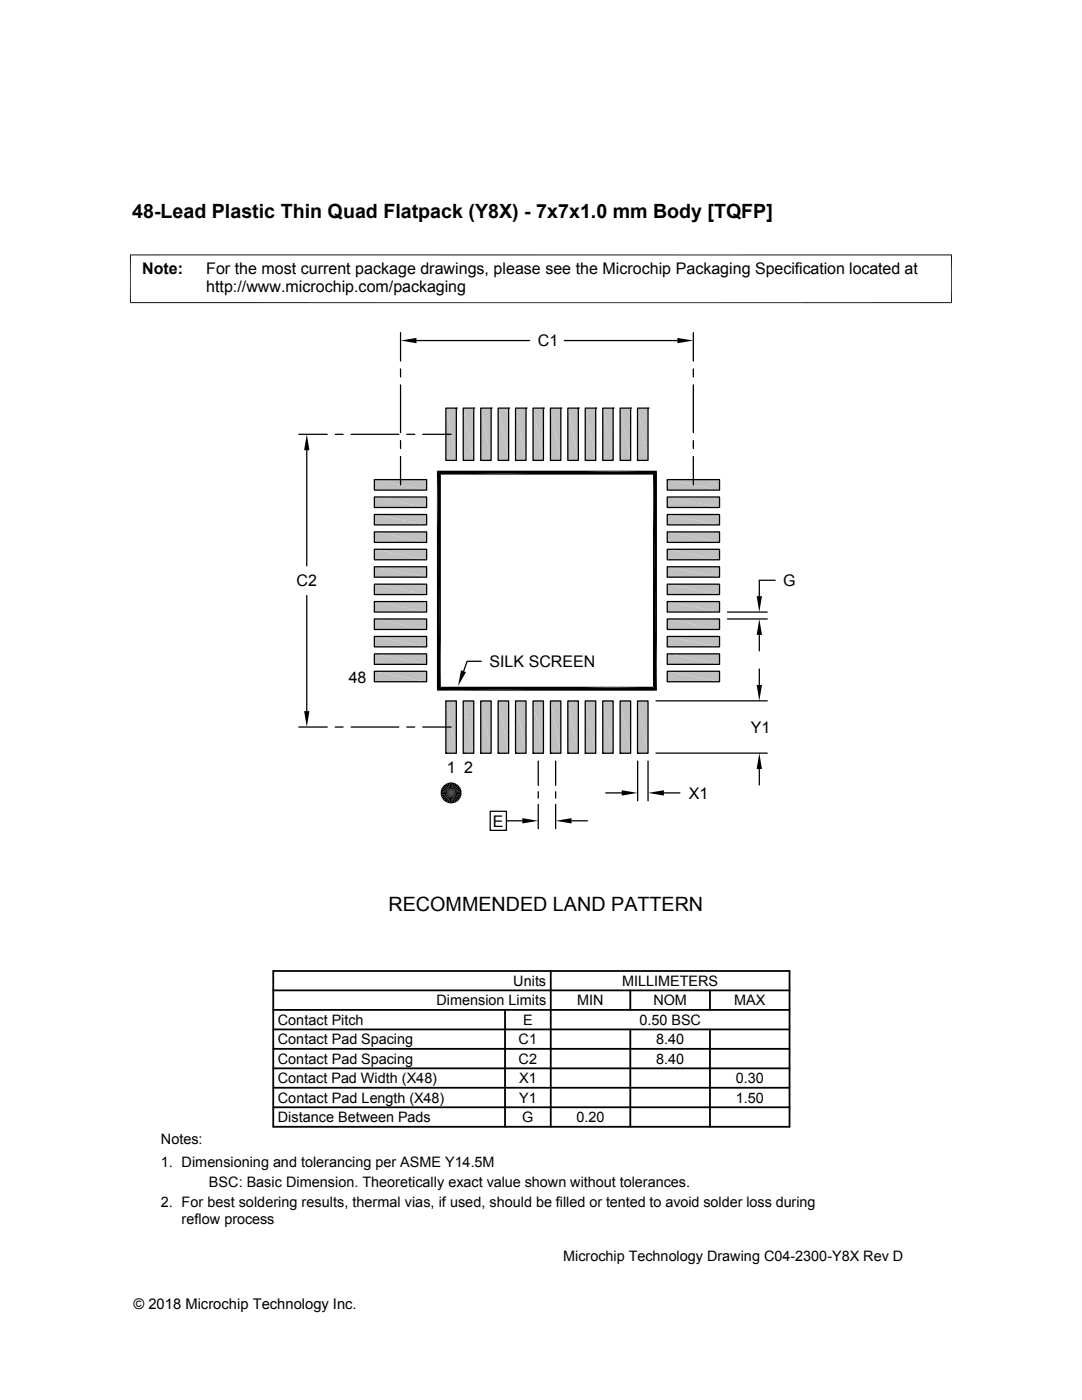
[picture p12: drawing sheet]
<svg xmlns="http://www.w3.org/2000/svg" width="216mm" height="279mm" viewBox="0 0 216 279" stroke-linecap="round" stroke-linejoin="round" font-family="sans-serif">
<g fill="#c0c0c0">
<path d="M127.2 81.4l2.1 10.5h-2.1z"/>
<path d="M127.2 81.4h2.1v10.5z"/>
<path d="M123.7 81.4l2.1 10.5h-2.1z"/>
<path d="M123.7 81.4h2.1v10.5z"/>
<path d="M120.3 81.4l2 10.5h-2z"/>
<path d="M120.3 81.4h2v10.5z"/>
<path d="M116.8 81.4l2.1 10.5h-2.1z"/>
<path d="M116.8 81.4h2.1v10.5z"/>
<path d="M113.3 81.4l2.1 10.5h-2.1z"/>
<path d="M113.3 81.4h2.1v10.5z"/>
<path d="M109.8 81.4l2.1 10.5h-2.1z"/>
<path d="M109.8 81.4h2.1v10.5z"/>
<path d="M106.4 81.4l2 10.5h-2z"/>
<path d="M106.4 81.4h2v10.5z"/>
<path d="M102.9 81.4l2.1 10.5h-2.1z"/>
<path d="M102.9 81.4h2.1v10.5z"/>
<path d="M99.4 81.4l2.1 10.5h-2.1z"/>
<path d="M99.4 81.4h2.1v10.5z"/>
<path d="M95.9 81.4l2.1 10.5h-2.1z"/>
<path d="M95.9 81.4h2.1v10.5z"/>
<path d="M92.4 81.4l2.1 10.5h-2.1z"/>
<path d="M92.4 81.4h2.1v10.5z"/>
<path d="M89 81.4l2.1 10.5h-2.1z"/>
<path d="M89 81.4h2.1v10.5z"/>
<path d="M133.1 95.7l10.5 2.1h-10.5z"/>
<path d="M133.1 95.7h10.5v2.1z"/>
<path d="M74.7 95.7l10.4 2.1h-10.4z"/>
<path d="M74.7 95.7h10.4v2.1z"/>
<path d="M133.1 99.2l10.5 2.1h-10.5z"/>
<path d="M133.1 99.2h10.5v2.1z"/>
<path d="M74.7 99.2l10.4 2.1h-10.4z"/>
<path d="M74.7 99.2h10.4v2.1z"/>
<path d="M133.1 102.7l10.5 2.1h-10.5z"/>
<path d="M133.1 102.7h10.5v2.1z"/>
<path d="M74.7 102.7l10.4 2.1h-10.4z"/>
<path d="M74.7 102.7h10.4v2.1z"/>
<path d="M133.1 106.2l10.5 2h-10.5z"/>
<path d="M133.1 106.2h10.5v2z"/>
<path d="M74.7 106.2l10.4 2h-10.4z"/>
<path d="M74.7 106.2h10.4v2z"/>
<path d="M133.1 109.6l10.5 2.1h-10.5z"/>
<path d="M133.1 109.6h10.5v2.1z"/>
<path d="M74.7 109.6l10.4 2.1h-10.4z"/>
<path d="M74.7 109.6h10.4v2.1z"/>
<path d="M133.1 113.1l10.5 2.1h-10.5z"/>
<path d="M133.1 113.1h10.5v2.1z"/>
<path d="M74.7 113.1l10.4 2.1h-10.4z"/>
<path d="M74.7 113.1h10.4v2.1z"/>
<path d="M133.1 116.6l10.5 2.1h-10.5z"/>
<path d="M133.1 116.6h10.5v2.1z"/>
<path d="M74.7 116.6l10.4 2.1h-10.4z"/>
<path d="M74.7 116.6h10.4v2.1z"/>
<path d="M133.1 120.1l10.5 2.1h-10.5z"/>
<path d="M133.1 120.1h10.5v2.1z"/>
<path d="M74.7 120.1l10.4 2.1h-10.4z"/>
<path d="M74.7 120.1h10.4v2.1z"/>
<path d="M133.1 123.5l10.5 2.1h-10.5z"/>
<path d="M133.1 123.5h10.5v2.1z"/>
<path d="M74.7 123.5l10.4 2.1h-10.4z"/>
<path d="M74.7 123.5h10.4v2.1z"/>
<path d="M133.1 127l10.5 2.1h-10.5z"/>
<path d="M133.1 127h10.5v2.1z"/>
<path d="M74.7 127l10.4 2.1h-10.4z"/>
<path d="M74.7 127h10.4v2.1z"/>
<path d="M133.1 130.5l10.5 2.1h-10.5z"/>
<path d="M133.1 130.5h10.5v2.1z"/>
<path d="M74.7 130.5l10.4 2.1h-10.4z"/>
<path d="M74.7 130.5h10.4v2.1z"/>
<path d="M133.1 134l10.5 2.1h-10.5z"/>
<path d="M133.1 134h10.5v2.1z"/>
<path d="M74.7 134l10.4 2.1h-10.4z"/>
<path d="M74.7 134h10.4v2.1z"/>
<path d="M127.2 139.9l2.1 10.4h-2.1z"/>
<path d="M127.2 139.9h2.1v10.4z"/>
<path d="M123.7 139.9l2.1 10.4h-2.1z"/>
<path d="M123.7 139.9h2.1v10.4z"/>
<path d="M120.3 139.9l2 10.4h-2z"/>
<path d="M120.3 139.9h2v10.4z"/>
<path d="M116.8 139.9l2.1 10.4h-2.1z"/>
<path d="M116.8 139.9h2.1v10.4z"/>
<path d="M113.3 139.9l2.1 10.4h-2.1z"/>
<path d="M113.3 139.9h2.1v10.4z"/>
<path d="M109.8 139.9l2.1 10.4h-2.1z"/>
<path d="M109.8 139.9h2.1v10.4z"/>
<path d="M106.4 139.9l2 10.4h-2z"/>
<path d="M106.4 139.9h2v10.4z"/>
<path d="M102.9 139.9l2.1 10.4h-2.1z"/>
<path d="M102.9 139.9h2.1v10.4z"/>
<path d="M99.4 139.9l2.1 10.4h-2.1z"/>
<path d="M99.4 139.9h2.1v10.4z"/>
<path d="M95.9 139.9l2.1 10.4h-2.1z"/>
<path d="M95.9 139.9h2.1v10.4z"/>
<path d="M92.4 139.9l2.1 10.4h-2.1z"/>
<path d="M92.4 139.9h2.1v10.4z"/>
<path d="M89 139.9l2.1 10.4h-2.1z"/>
<path d="M89 139.9h2.1v10.4z"/>
</g>
<g fill="none" stroke="#000" stroke-width=".25">
<path d="M79.9 66.4v5.7M79.9 73.6v1.6M79.9 76.8v9.5M83.1 68h22.6M112.6 68h22.6M138.3 66.4v5.7M138.3 73.6v1.6M138.3 76.8v9.5M59.6 86.7h5.7M61.2 89.9v23M66.9 86.7h1.6M70.1 86.7h9.5"/>
<path d="M74.7 99.2h10.4v2.1h-10.4zM74.7 95.7h10.4v2.1h-10.4zM79.9 87.9v1.6M79.9 91.1v5.7M81.2 86.7h1.6M84.3 86.7h5.7M87.6 94.3h43.1v43.2h-43.1zM89 81.4h2.1v10.5h-2.1zM91.1 81.4h.1M92.4 81.4h2.1v10.5h-2.1zM94.5 81.4h.1M95.9 81.4h2.1v10.5h-2.1z"/>
<path d="M98 81.4h.1M99.4 81.4h2.1v10.5h-2.1zM101.5 81.4h.1M102.9 81.4h2.1v10.5h-2.1zM105 81.4h.1M106.4 81.4h2v10.5h-2zM108.4 81.4h.1M109.8 81.4h2.1v10.5h-2.1zM111.9 81.4h.1M113.3 81.4h2.1v10.5h-2.1zM115.4 81.4h.1M116.8 81.4h2.1v10.5h-2.1z"/>
<path d="M118.9 81.4h.1M120.3 81.4h2v10.5h-2zM122.3 81.4h.1M123.7 81.4h2.1v10.5h-2.1zM125.8 81.4h.1M127.2 81.4h2.1v10.5h-2.1zM129.3 81.4h.1M133.1 95.7h10.5v2.1h-10.5zM133.1 99.2h10.5v2.1h-10.5zM138.3 87.9v1.6M138.3 91.1v5.7M61.2 118.9v23"/>
<path d="M74.7 116.6h10.4v2.1h-10.4zM74.7 113.1h10.4v2.1h-10.4zM74.7 109.6h10.4v2.1h-10.4zM74.7 106.2h10.4v2h-10.4zM74.7 102.7h10.4v2.1h-10.4zM133.1 102.7h10.5v2.1h-10.5zM133.1 106.2h10.5v2h-10.5zM133.1 109.6h10.5v2.1h-10.5zM133.1 113.1h10.5v2.1h-10.5zM133.1 116.6h10.5v2.1h-10.5zM154.7 115.8h-3.2v3.2M74.7 134h10.4v2.1h-10.4z"/>
<path d="M74.7 130.5h10.4v2.1h-10.4zM74.7 127h10.4v2.1h-10.4zM74.7 123.5h10.4v2.1h-10.4zM74.7 120.1h10.4v2.1h-10.4zM89 139.9h2.1v10.4h-2.1zM92.4 139.9h2.1v10.4h-2.1zM95.9 139.9h2.1v10.4h-2.1zM96 132h-2.8l-.7 2M99.4 139.9h2.1v10.4h-2.1zM102.9 139.9h2.1v10.4h-2.1zM106.4 139.9h2v10.4h-2zM109.8 139.9h2.1v10.4h-2.1z"/>
<path d="M113.3 139.9h2.1v10.4h-2.1zM116.8 139.9h2.1v10.4h-2.1zM120.3 139.9h2v10.4h-2zM123.7 139.9h2.1v10.4h-2.1zM127.2 139.9h2.1v10.4h-2.1zM130.9 139.9h22.2M133.1 120.1h10.5v2.1h-10.5zM133.1 123.5h10.5v2.1h-10.5zM133.1 127h10.5v2.1h-10.5zM133.1 130.5h10.5v2.1h-10.5zM133.1 134h10.5v2.1h-10.5zM145.2 123.5h7.9"/>
<path d="M145.2 122.2h7.9M151.5 126.7v3.2M151.5 133.5v3.2M59.6 145.1h5.7M66.9 145.1h1.6M70.1 145.1h9.5M81.2 145.1h1.6M84.3 145.1h5.7M89 150.3h.1M92.4 150.3h.1M95.9 150.3h.1M99.4 150.3h.1"/>
<path d="M102.9 150.3h.1M106.4 150.3h.1M107.4 151.9v4.8M107.4 158v1.3M109.8 150.3h.1M110.9 151.9v4.8M110.9 158v1.3M113.3 150.3h.1M116.8 150.3h.1M120.3 150.3h.1M120.9 158.2h3.2M123.7 150.3h.1"/>
<path d="M127.2 150.3h.1M127.2 151.9v7.9M129.3 151.9v7.9M130.9 150.3h22.2M132.5 158.2h3.2M151.5 153.5v3.2M97.8 161.9h3.2v3.8h-3.2zM101 163.8h3.2M107.4 160.5v4.9M110.9 160.5v4.9M114 163.8h3.2"/>
</g>
<g fill="none" stroke="#000" stroke-width=".36">
<path d="M54.5 197.7h103M54.5 193.8h103v31.1h-103zM109.9 193.8v31.1M125.8 197.7v3.8M141.7 197.7v3.8M54.5 213.2h103M54.5 201.5h103M54.5 217.1h103M54.5 205.4h103M54.5 209.3h103M100.8 201.5v23.4M125.8 205.4v19.5"/>
<path d="M141.7 205.4v19.5M54.5 221h103"/>
</g>
<g fill="#000">
<path d="M79.9 68l3.2-.6v1.1zM135.2 67.4l3.1 .6-3.1 .5zM61.2 86.7l.5 3.2h-1zM87.2 93.9h43.9l-43.1 .8zM88 94.7l43.1-.8-.8 .8zM130.3 94.7l.8 43.1-.8-.7zM130.3 94.7l.8-.8v43.9zM151 119h1l-.5 3.2zM87.2 93.9l.8 43.2-.8 .7zM87.2 93.9l.8 .8v42.4zM92 133.8l1 .3-1.6 2.8zM87.2 137.8l.8-.7h42.3z"/>
<path d="M87.2 137.8l43.1-.7 .8 .7zM151 136.7h1l-.5 3.2zM151.5 123.5l.5 3.2h-1zM60.7 141.9h1l-.5 3.2zM88 158.7l2-.5-1.9 .8zM88.1 157.4l1.9 .8-2-.4zM88.1 159l1.9-.8-1.7 1.2zM88.3 157.1l1.7 1.1-1.9-.8zM88.3 159.4l1.7-1.2-1.5 1.5zM88.5 156.8l1.5 1.4-1.7-1.1zM90 158.2l-1.1 1.8-.4-.3zM88.5 156.8l.4-.3 1.1 1.7z"/>
<path d="M90 158.2l-.8 2-.3-.2zM88.9 156.5l.3-.2 .8 1.9zM89.2 156.3l.4-.1 .4 2zM90.4 156.2l.4 .1-.8 1.9zM90.8 156.3l.4 .2-1.2 1.7zM90 158.2l1.5 1.5-.3 .3zM91.2 156.5l.3 .3-1.5 1.4zM90 158.2l1.8 1.2-.3 .3zM91.5 156.8l.3 .3-1.8 1.1zM90 158.2l1.9 .8-.1 .4zM90 158.2l1.8-1.1 .1 .3zM90 158.2l2.1 .5-.2 .3z"/>
<path d="M90 158.2l1.9-.8 .2 .4zM124.1 157.7l3.1 .5-3.1 .6zM129.3 158.2l3.2-.5v1.1zM151.5 150.3l.5 3.2h-1zM90 158.2l-.4 2.1-.4-.1zM90 158.2l.8 2-.4 .1zM90 158.2l1.2 1.8-.4 .2zM104.2 163.3l3.2 .5-3.2 .5zM110.9 163.8l3.1-.5v1z"/>
</g>
<path d="M26 50.8v9.7M189.9 50.8v9.7M189.9 50.9h-164M25.9 60.4h164" fill="none" stroke="#000" stroke-width=".2"/>
<path d="M90.2 156.1v4.2M92.1 158h-4.2" fill="none" stroke="#000" stroke-width=".4"/>
<path d="M87.9 158.5h4.2M89.8 156.1v4.2" fill="none" stroke="#000" stroke-width=".42"/>
<g font-size="3.9">
<text x="26.4" y="43.5">48-Lead Plastic Thin Quad Flatpack (Y8X) - 7x7x1.0 mm Body [TQFP]</text>
<text x="77.5" y="181.9">RECOMMENDED LAND PATTERN</text>
</g>
<g font-size="3.2">
<text x="28.4" y="54.6">Note:</text>
<text x="41.1" y="58.3">http://www.microchip.com/packaging</text>
<text x="41.1" y="54.6">For the most current package drawings, please see the Microchip Packaging Specification located at</text>
<text x="107.3" y="69.1">C1</text>
<text x="59.2" y="117">C2</text>
<text x="156.3" y="116.9">G</text>
<text x="69.6" y="136.2">48</text>
<text x="97.7" y="133.1">SILK SCREEN</text>
<text x="149.8" y="146.2">Y1</text>
<text x="89.1" y="154.2">1 2</text>
<text x="137.4" y="159.4">X1</text>
<text x="98.3" y="165">E</text>
</g>
<g font-size="2.9">
<text x="102.4" y="196.7">Units</text>
<text x="124.1" y="196.7">MILLIMETERS</text>
<text x="87.1" y="200.6">Dimension Limits</text>
<text x="115.2" y="200.6">MIN</text>
<text x="130.4" y="200.6">NOM</text>
<text x="146.5" y="200.6">MAX</text>
<text x="55.4" y="204.5">Contact Pitch</text>
<text x="55.4" y="208.4">Contact Pad Spacing</text>
<text x="103.5" y="208.4">C1</text>
<text x="104.4" y="204.5">E</text>
<text x="127.6" y="204.5">0.50 BSC</text>
<text x="130.9" y="208.4">8.40</text>
<text x="55.4" y="212.3">Contact Pad Spacing</text>
<text x="103.5" y="212.3">C2</text>
<text x="130.9" y="212.3">8.40</text>
<text x="55.4" y="220.1">Contact Pad Length (X48)</text>
<text x="55.4" y="216.2">Contact Pad Width (X48)</text>
<text x="103.6" y="220.1">Y1</text>
<text x="103.6" y="216.2">X1</text>
<text x="146.8" y="220.1">1.50</text>
<text x="146.8" y="216.2">0.30</text>
<text x="55.4" y="223.9">Distance Between Pads</text>
<text x="104.2" y="223.9">G</text>
<text x="115" y="223.9">0.20</text>
<text x="32.1" y="228.3">Notes:</text>
<text x="32.1" y="232.9">1. Dimensioning and tolerancing per ASME Y14.5M</text>
<text x="41.7" y="236.9">BSC: Basic Dimension. Theoretically exact value shown without tolerances.</text>
<text x="32.1" y="241">2. For best soldering results, thermal vias, if used, should be filled or tented to avoid solder loss during</text>
<text x="36.2" y="244.3">reflow process</text>
<text x="112.4" y="251.7">Microchip Technology Drawing C04-2300-Y8X Rev D</text>
<text x="26.6" y="261.3">© 2018 Microchip Technology Inc.</text>
</g>
</svg>
